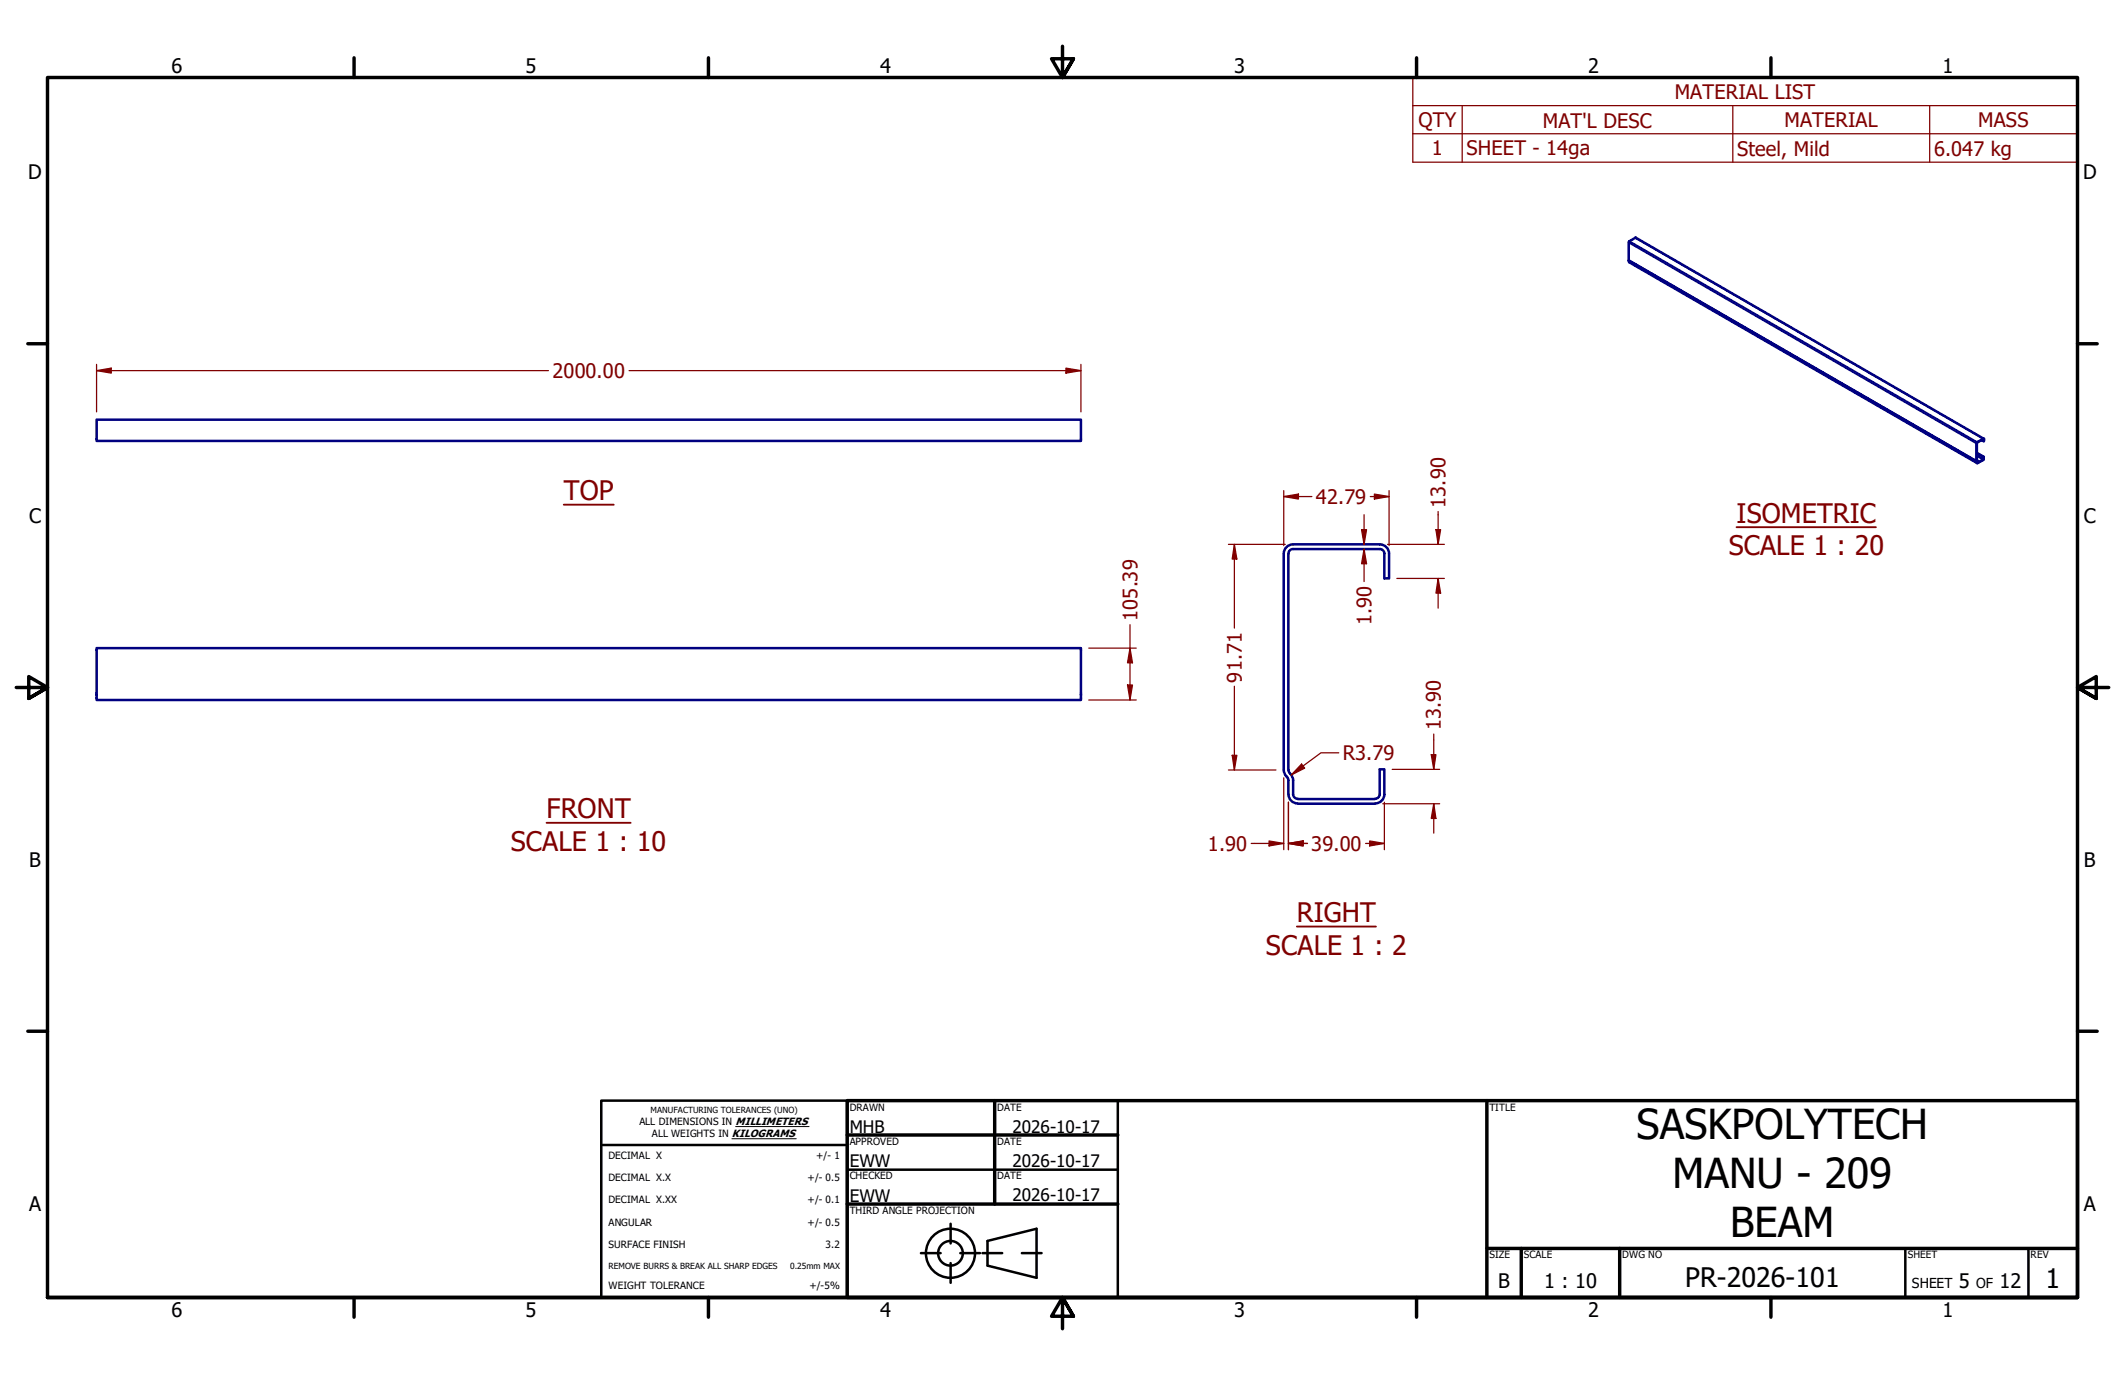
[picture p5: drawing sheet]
<svg xmlns="http://www.w3.org/2000/svg" width="432mm" height="279mm" viewBox="0 0 432 279" stroke-linecap="round" stroke-linejoin="round" font-family="sans-serif">
<!-- layer: Symbol (EDDT) -->
<path d="M114.6 102.6h10.1M352.9 107.1h28.3M111.1 167.2h17M263.5 188.3h16.1" fill="none" stroke="#800000" stroke-width=".38"/>
<!-- layer: Visible (EDDT) -->
<g fill="none" stroke="#000080" stroke-width=".51">
<path d="M331 53.2v.1M19.6 85.3h200v4.3h-200zM401.7 94l.1 .1M401.8 94h.1M403 93.3v.1M403.1 93.2l-.1 .3M260.9 112.5v44M261.8 112.5v44M262.7 110.6a1.87 1.87 0 0 0-1.8 1.9M262.7 111.6a.92 .92 0 0 0-.9 .9M262.8 110.6h17.6a1.87 1.87 0 0 1 1.9 1.9M262.8 111.6h17.6a.92 .92 0 0 1 .9 .9"/>
<path d="M281.3 112.5v5h1v-5M19.6 131.7h200v10.5h-200zM260.9 156.4l.1 .7 .4 .7M261.4 157.8l.2 .1M261.5 157.9l.3 .7M261.8 156.4l.3 .7M261.8 158.6v2.8a1.87 1.87 0 0 0 1.9 1.9M262.1 157.1l.1 .1M262.2 157.3l.4 .6 .2 .7M262.8 158.6v2.8a.92 .92 0 0 0 .9 .9M263.7 162.4h15.7M263.7 163.3h15.7"/>
<path d="M279.4 162.3a.92 .92 0 0 0 1-.9v-5.1h.9v5.1a1.87 1.87 0 0 1-1.9 1.9"/>
</g>
<!-- layer: Visible Narrow (EDDT) -->
<path d="M331 53.2l70.8 40.9M331 53l70.7 40.8M401.7 92.5l1.4 .7M401.7 92.6l1.3 .9" fill="none" stroke="#000080" stroke-width=".38"/>
<!-- layer: Visible (EDDT) -->
<circle cx="401.7" cy="93.8" r=".25" fill="#000080"/>
<g fill="none" stroke="#000080" stroke-width=".51">
<path d="M331 53v.2M331 52.8v.2M331 53l70.7 40.8M331 53.3l70.8 40.8M331.1 49l-.1 .3M332.3 48.3l70.8 40.9M401.6 93.7l.1 .1M401.7 93.7l.1 .3M401.7 92.1l1.3 .7v.5M401.7 92l1.4 .8M401.7 93.8v.2M401.8 89.9l-.2 .2"/>
<path d="M401.8 89.9l-.1 .1M403 93.4l-1.2 .6M403 93.5l-1.2 .6M403 89.2h.2M403 89.2h.1M403 92.8l.1 .4"/>
</g>
<!-- layer: Visible Narrow (EDDT) -->
<path d="M331 52.8l70.7 40.9M331 49.3l70.7 40.7M331.1 49l70.7 40.9M332.3 48.3l70.9 40.9M401.8 93.7v.1" fill="none" stroke="#000080" stroke-width=".38"/>
<!-- layer: Visible (EDDT) -->
<g fill="#000080">
<circle cx="401.8" cy="93.7" r=".25"/>
<circle cx="401.7" cy="93.8" r=".25"/>
</g>
<path d="M331 49.3v3.5M332.3 48.3l-1.2 .7M401.6 90.1v3.6M401.7 90v3.7M403 89.2l-1.2 .7M403.1 89.2v.5l-.4-.3M403.2 89.2l-.1 .5" fill="none" stroke="#000080" stroke-width=".51"/>
<!-- layer: Symbol (EDDT) -->
<path d="M287.1 21.5v-5.8h135v5.8M287.1 21.5h135v5.7M287.1 21.5v11.5h135v-5.8M287.1 27.2h135M297.1 21.5v11.5M352.1 21.5v11.5M392.1 21.5v11.5" fill="none" stroke="#800000" stroke-width=".25"/>
<!-- layer: Border (EDDT) -->
<g fill="none" stroke="#000" stroke-width=".7">
<path d="M71.9 11.7v4M144 11.7v4M215.9 9.4v6.3l-2.2-3.8h4.4l-2.2 3.8 2.2-3.8M287.8 11.7v4M359.9 11.7v4M5.7 69.8h4M422.1 69.8h4M3.3 139.7h6.4l-3.9-2.2v4.4l3.9-2.2-3.9 2.2M428.5 139.7h-6.4l3.9-2.2v4.4l-3.9-2.2 3.9 2.2M5.7 209.5h4M422.1 209.5h4M172.1 223.6h250v40.1h-250z"/>
<path d="M172.1 230.6h55M202.1 223.6v21.1M302.1 223.6v40.1M172.1 244.7h55M302.1 253.7h120M309.1 253.7v10M329.1 253.7v10M9.7 263.7v-248h412.4v248h-412.4h412.4M71.9 263.7v4M144 263.7v4M218.1 267.5l-2.2-3.8 2.2 3.8h-4.4l2.2-3.8v6.3M287.8 263.7v4"/>
<path d="M359.9 263.7v4"/>
</g>
<!-- layer: Title (EDDT) -->
<g fill="none" stroke="#000" stroke-width=".51">
<path d="M122.2 223.6h49.9v40.1h-49.9zM122.2 232.7h49.9M172.1 237.7h55M227.1 223.6v40.1M187.1 254.6h4M193.2 248.7v4M193.2 256.7v4M195.1 254.6h4M199.6 254.6h4M200.7 252.2l9.9-2.5v10l-9.9-2.5zM207.6 254.6h4M387.2 253.7v10"/>
<path d="M412.2 253.7v10"/>
<circle cx="193.1" cy="254.7" r="5"/>
<circle cx="193.1" cy="254.7" r="2.51"/>
</g>
<path d="M148.7 231.4h13.1M149.5 228.9h14.9" fill="none" stroke="#000" stroke-width=".2"/>
<!-- layer: Dimension (EDDT) -->
<path d="M260.9 100.9h2.9" fill="none" stroke="#800000" stroke-width=".25"/>
<path d="M260.9 100.9l2.9-.5v1z" fill="#800000"/>
<path d="M260.9 100.9l2.9-.5v1zM279.3 100.9h3" fill="none" stroke="#800000" stroke-width=".25"/>
<path d="M279.3 100.4l3 .5-3 .5z" fill="#800000"/>
<path d="M260.9 99.7v11.2M282.3 99.7v11.2M263.8 100.9h2.8M278.4 100.9h.9M279.3 100.4l3 .5-3 .5zM261.8 171.4h3" fill="none" stroke="#800000" stroke-width=".25"/>
<path d="M261.8 171.4l3-.5v1z" fill="#800000"/>
<path d="M261.8 171.4l3-.5v1zM278.3 171.4h3" fill="none" stroke="#800000" stroke-width=".25"/>
<path d="M278.3 170.9l3 .5-3 .5z" fill="#800000"/>
<path d="M250.8 110.6v3M261.8 163v9.7M264.8 171.4h.9M277.5 171.4h.8M278.3 170.9l3 .5-3 .5zM281.3 163v9.7" fill="none" stroke="#800000" stroke-width=".25"/>
<path d="M250.8 110.6l.5 3h-.9z" fill="#800000"/>
<path d="M250.8 110.6l.5 3h-.9zM250.8 153.5v3" fill="none" stroke="#800000" stroke-width=".25"/>
<path d="M250.4 153.5h.9l-.5 3z" fill="#800000"/>
<path d="M249.6 110.6h11.6M250.8 113.6v14M277.2 107.6v3M250.8 139.4v14.1M249.6 156.5h9.7M250.4 153.5h.9l-.5 3z" fill="none" stroke="#800000" stroke-width=".25"/>
<path d="M276.7 107.6h1l-.5 3z" fill="#800000"/>
<path d="M276.7 107.6h1l-.5 3zM277.2 111.6v3" fill="none" stroke="#800000" stroke-width=".25"/>
<path d="M277.2 111.6l.5 3h-1z" fill="#800000"/>
<path d="M277.2 111.6l.5 3h-1zM277.2 114.6v3.6M277.2 104.6v3M264.8 155.6l-2.4 1.9" fill="none" stroke="#800000" stroke-width=".25"/>
<path d="M264.5 155.3l.6 .8-2.7 1.4z" fill="#800000"/>
<path d="M264.5 155.3l.6 .8-2.7 1.4zM272 153h-3.6l-3.6 2.6M257.9 171.4h3" fill="none" stroke="#800000" stroke-width=".25"/>
<path d="M257.9 170.9l3 .5-3 .5z" fill="#800000"/>
<path d="M257.9 170.9l3 .5-3 .5zM261.8 171.4h3" fill="none" stroke="#800000" stroke-width=".25"/>
<path d="M261.8 171.4l3-.5v1z" fill="#800000"/>
<path d="M292.2 107.6v3M260.9 158.1v14.6M254.3 171.4h3.6M261.8 171.4l3-.5v1zM261.8 163v9.7M264.8 171.4h.9" fill="none" stroke="#800000" stroke-width=".25"/>
<path d="M291.8 107.6h.9l-.5 3z" fill="#800000"/>
<path d="M291.8 107.6h.9l-.5 3zM292.2 117.5v3" fill="none" stroke="#800000" stroke-width=".25"/>
<path d="M292.2 117.5l.5 3h-.9z" fill="#800000"/>
<path d="M281.9 110.6h11.6M283.8 117.5h9.7M292.2 117.5l.5 3h-.9zM292.2 103.9v3.7M292.2 120.5v3.1M291.3 153.4v2.9" fill="none" stroke="#800000" stroke-width=".25"/>
<path d="M290.8 153.4h1l-.5 2.9z" fill="#800000"/>
<path d="M290.8 153.4h1l-.5 2.9zM291.3 163.3v3" fill="none" stroke="#800000" stroke-width=".25"/>
<path d="M291.3 163.3l.5 3h-1z" fill="#800000"/>
<path d="M216.6 75.3h3M282.9 156.3h9.6M291.3 149.2v4.2M281 163.3h11.5M291.3 163.3l.5 3h-1zM291.3 166.3v3" fill="none" stroke="#800000" stroke-width=".25"/>
<path d="M216.6 74.8l3 .5-3 .5z" fill="#800000"/>
<path d="M19.6 75.3h3M216.6 74.8l3 .5-3 .5z" fill="none" stroke="#800000" stroke-width=".25"/>
<path d="M19.6 75.3l3-.5v1z" fill="#800000"/>
<path d="M19.6 75.3l3-.5v1zM19.6 74v9.7M22.6 75.3h88.8M127.8 75.3h88.8M219.6 74v9.7M229.6 131.7v3" fill="none" stroke="#800000" stroke-width=".25"/>
<path d="M229.6 131.7l.5 3h-1z" fill="#800000"/>
<path d="M229.6 131.7l.5 3h-1zM229.6 139.2v3" fill="none" stroke="#800000" stroke-width=".25"/>
<path d="M229.1 139.2h1l-.5 3z" fill="#800000"/>
<path d="M221.2 131.7h9.7M229.1 139.2h1l-.5 3zM229.6 126.9v4.8M229.6 134.7v4.5M221.2 142.2h9.7" fill="none" stroke="#800000" stroke-width=".25"/>
<g font-size="8.4">
<text x="332.5" y="231.4">SASKPOLYTECH</text>
<text x="339.9" y="241.4">MANU - 209</text>
<text x="351.6" y="251.3">BEAM</text>
</g>
<g font-size="5.5" fill="#800000">
<text x="114.6" y="101.7">TOP</text>
<text x="352.9" y="106.2">ISOMETRIC</text>
<text x="351.3" y="112.8">SCALE 1 : 20</text>
<text x="111.1" y="166.3">FRONT</text>
<text x="103.8" y="172.9">SCALE 1 : 10</text>
<text x="263.5" y="187.4">RIGHT</text>
<text x="257.2" y="194">SCALE 1 : 2</text>
</g>
<g font-size="5.5">
<text x="342.5" y="261.6">PR-2026-101</text>
<text x="415.7" y="261.7">1</text>
</g>
<g font-size="4.1">
<text x="34.9" y="14.7">6</text>
<text x="106.8" y="14.7">5</text>
<text x="178.8" y="14.7">4</text>
<text x="250.8" y="14.7">3</text>
<text x="322.7" y="14.7">2</text>
<text x="394.7" y="14.7">1</text>
<text x="5.7" y="36.4">D</text>
<text x="423.3" y="36.4">D</text>
<text x="5.9" y="106.3">C</text>
<text x="423.4" y="106.3">C</text>
<text x="5.9" y="176.1">B</text>
<text x="423.4" y="176.1">B</text>
<text x="5.9" y="246">A</text>
<text x="423.4" y="246">A</text>
<text x="304.4" y="261.7">B</text>
<text x="313.8" y="261.6">1 : 10</text>
<text x="398" y="261.6">5</text>
<text x="406.3" y="261.6">12</text>
<text x="34.9" y="267.7">6</text>
<text x="106.8" y="267.7">5</text>
<text x="178.8" y="267.7">4</text>
<text x="250.8" y="267.7">3</text>
<text x="322.7" y="267.7">2</text>
<text x="394.7" y="267.7">1</text>
</g>
<g font-size="4.1" fill="#800000">
<text x="340.3" y="20.1">MATERIAL LIST</text>
<text x="288.2" y="25.8">QTY</text>
<text x="313.5" y="25.9">MAT'L DESC</text>
<text x="362.6" y="25.8">MATERIAL</text>
<text x="402" y="25.8">MASS</text>
<text x="291" y="31.6">1</text>
<text x="298" y="31.6">SHEET - 14ga</text>
<text x="353" y="31.6">Steel, Mild</text>
<text x="393" y="31.6">6.047 kg</text>
<text x="112.3" y="76.8">2000.00</text>
<text x="267.4" y="102.4">42.79</text>
<text x="293.8" y="103.2" transform="rotate(-90 293.8 103.2)">13.90</text>
<text x="231.1" y="126.2" transform="rotate(-90 231.1 126.2)">105.39</text>
<text x="278.7" y="126.9" transform="rotate(-90 278.7 126.9)">1.90</text>
<text x="252.3" y="138.7" transform="rotate(-90 252.3 138.7)">91.71</text>
<text x="292.8" y="148.4" transform="rotate(-90 292.8 148.4)">13.90</text>
<text x="272.9" y="154.5">R3.79</text>
<text x="245.4" y="172.9">1.90</text>
<text x="266.4" y="172.9">39.00</text>
</g>
<g font-size="3.5">
<text x="172.7" y="230.1">MHB</text>
<text x="205.7" y="230.1">2026-10-17</text>
<text x="172.7" y="237.2">EWW</text>
<text x="205.7" y="237.1">2026-10-17</text>
<text x="172.7" y="244.2">EWW</text>
<text x="205.7" y="244.1">2026-10-17</text>
</g>
<g font-size="2.8">
<text x="388.5" y="261.6">SHEET</text>
<text x="401.6" y="261.6">OF</text>
</g>
<g font-size="2">
<text x="172.7" y="225.7">DRAWN</text>
<text x="202.6" y="225.7">DATE</text>
<text x="302.6" y="225.7">TITLE</text>
<text x="129.9" y="228.6">ALL DIMENSIONS IN MILLIMETERS</text>
<text x="132.5" y="231.1">ALL WEIGHTS IN KILOGRAMS</text>
<text x="172.7" y="232.7">APPROVED</text>
<text x="202.6" y="232.7">DATE</text>
<text x="123.6" y="235.5">DECIMAL X</text>
<text x="123.6" y="240">DECIMAL X.X</text>
<text x="165.9" y="235.5">+/- 1</text>
<text x="172.7" y="239.6">CHECKED</text>
<text x="202.6" y="239.6">DATE</text>
<text x="123.6" y="244.5">DECIMAL X.XX</text>
<text x="164.1" y="240">+/- 0.5</text>
<text x="164.1" y="244.5">+/- 0.1</text>
<text x="123.6" y="249">ANGULAR</text>
<text x="164.1" y="249.1">+/- 0.5</text>
<text x="172.7" y="246.7">THIRD ANGLE PROJECTION</text>
<text x="123.6" y="253.6">SURFACE FINISH</text>
<text x="167.8" y="253.7">3.2</text>
<text x="302.6" y="255.7">SIZE</text>
<text x="309.6" y="255.7">SCALE</text>
<text x="329.6" y="255.7">DWG NO</text>
<text x="387.7" y="255.7">SHEET</text>
<text x="412.6" y="255.7">REV</text>
<text x="123.6" y="261.9">WEIGHT TOLERANCE</text>
<text x="164.5" y="262">+/-5%</text>
</g>
<g font-size="1.7">
<text x="132.2" y="226.2">MANUFACTURING TOLERANCES (UNO)</text>
<text x="123.6" y="257.9">REMOVE BURRS &amp; BREAK ALL SHARP EDGES</text>
<text x="160.5" y="257.9">0.25mm MAX</text>
</g>
</svg>
